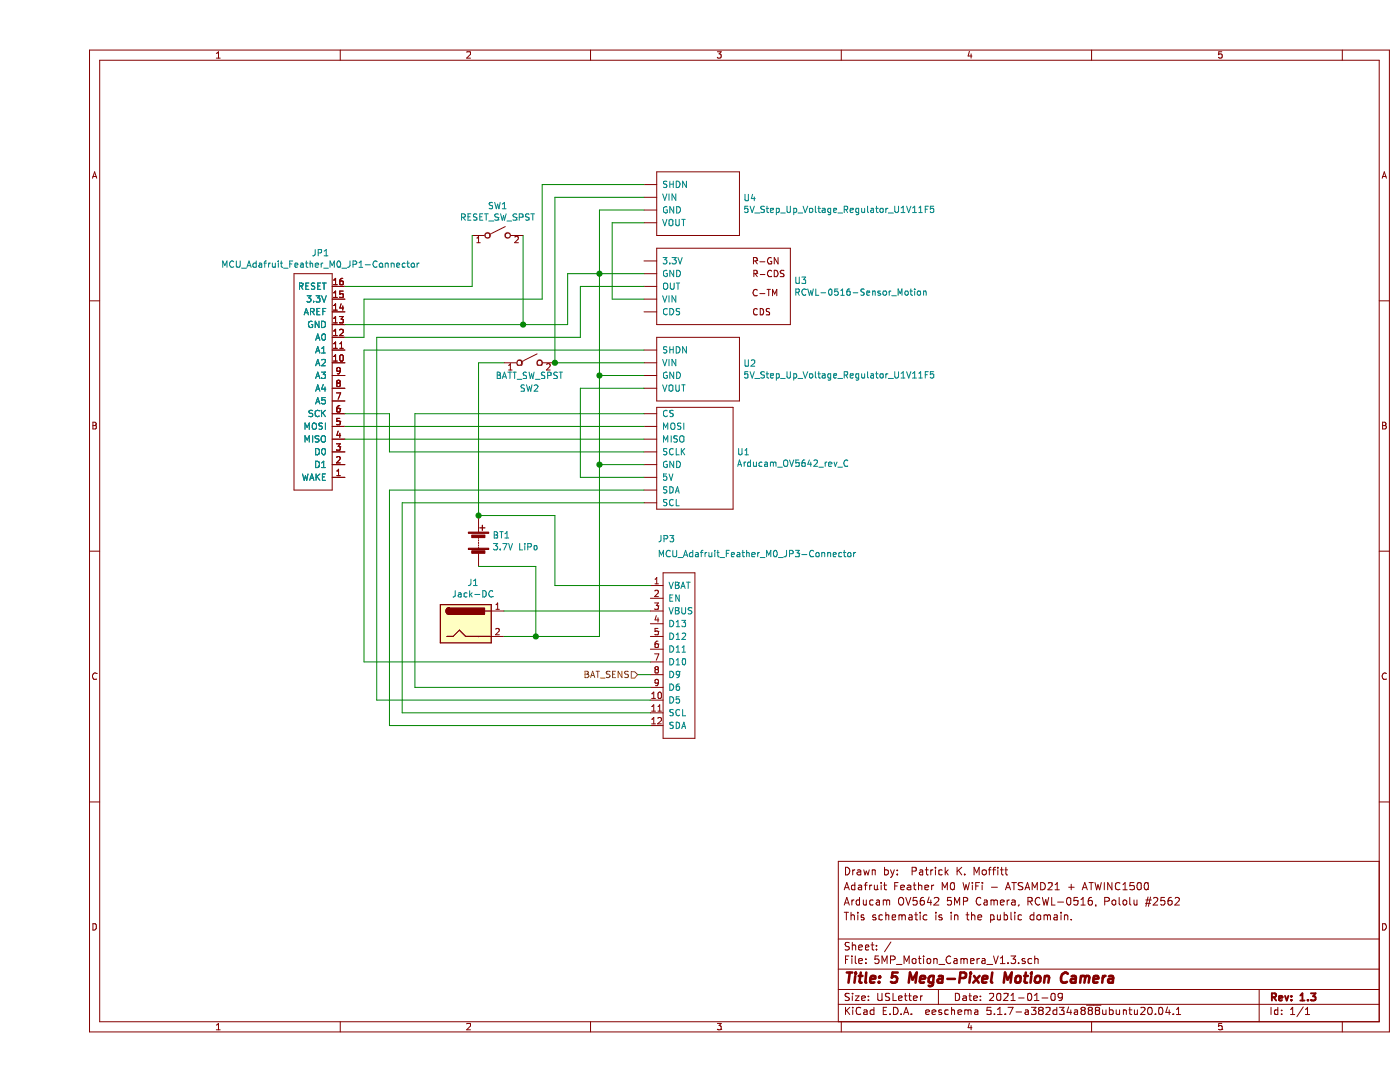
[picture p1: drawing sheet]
EESchema Schematic File Version 4
EELAYER 30 0
EELAYER END
$Descr USLetter 11000 8500
encoding utf-8
Sheet 1 1
Title "5 Mega-Pixel Motion Camera"
Date "2021-01-09"
Rev "1.3"
Comp ""
Comment1 "This schematic is in the public domain."
Comment2 "Arducam OV5642 5MP Camera, RCWL-0516, Pololu #2562"
Comment3 "Adafruit Feather M0 WiFi - ATSAMD21 + ATWINC1500"
Comment4 "Drawn by:  Patrick K. Moffitt"
$EndDescr
$Comp
L mcu_adafruit_feather_m0_jp3-connector:MCU_Adafruit_Feather_M0_JP3-Connector JP3
U 1 1
P 4950 4450
F 0 "JP3" H 4855 4668 50  0000 L CNN
F 1 "MCU_Adafruit_Feather_M0_JP3-Connector" H 4855 4550 50  0000 L CNN
F 2 "" H 4950 4450 50  0001 C CNN
F 3 "" H 4950 4450 50  0001 C CNN
	1    4950 4450
	1    0    0    -1  
$EndComp
$Comp
L rcwl-0516-sensor_motion:RCWL-0516-Sensor_Motion U3
U 1 1
P 5400 1900
F 0 "U3" H 5928 1596 50  0000 L CNN
F 1 "RCWL-0516-Sensor_Motion" H 5928 1505 50  0000 L CNN
F 2 "" H 5150 1900 50  0001 C CNN
F 3 "" H 5150 1900 50  0001 C CNN
	1    5400 1900
	1    0    0    -1  
$EndComp
$Comp
L arducam_ov5642_rev_c:Arducam_OV5642_rev_C U1
U 1 1
P 5150 3600
F 0 "U1" H 5478 3651 50  0000 L CNN
F 1 "Arducam_OV5642_rev_C" H 5478 3560 50  0000 L CNN
F 2 "" H 5150 3700 50  0001 C CNN
F 3 "" H 5150 3700 50  0001 C CNN
	1    5150 3600
	1    0    0    -1  
$EndComp
$Comp
L 5v_step_up_voltage_regulator_Pololu_2562_u1v11f5:5V_Step_Up_Voltage_Regulator_U1V11F5 U2
U 1 1
P 5200 2900
F 0 "U2" H 5528 2946 50  0000 L CNN
F 1 "5V_Step_Up_Voltage_Regulator_U1V11F5" H 5528 2855 50  0000 L CNN
F 2 "" H 5200 2900 50  0001 C CNN
F 3 "" H 5200 2900 50  0001 C CNN
	1    5200 2900
	1    0    0    -1  
$EndComp
$Comp
L mcu_adafruit_feather_m0_jp1-connector:MCU_Adafruit_Feather_M0_JP1-Connector JP1
U 1 1
P 2700 2550
F 0 "JP1" H 2208 3115 50  0000 C CNN
F 1 "MCU_Adafruit_Feather_M0_JP1-Connector" H 2208 3024 50  0000 C CNN
F 2 "" H 2700 2950 50  0001 C CNN
F 3 "" H 2700 2950 50  0001 C CNN
	1    2700 2550
	1    0    0    -1  
$EndComp
$Comp
L Switch:SW_SPST SW1
U 1 1
P 3600 1850
F 0 "SW1" H 3600 2085 50  0000 C CNN
F 1 "RESET_SW_SPST" H 3600 1994 50  0000 C CNN
F 2 "" H 3600 1850 50  0001 C CNN
F 3 "~" H 3600 1850 50  0001 C CNN
	1    3600 1850
	1    0    0    -1  
$EndComp
$Comp
L Connector:Jack-DC J1
U 1 1
P 3350 4900
F 0 "J1" H 3407 5225 50  0000 C CNN
F 1 "Jack-DC" H 3407 5134 50  0000 C CNN
F 2 "" H 3400 4860 50  0001 C CNN
F 3 "~" H 3400 4860 50  0001 C CNN
	1    3350 4900
	1    0    0    -1  
$EndComp
$Comp
L Device:Battery BT1
U 1 1
P 3450 4250
F 0 "BT1" H 3558 4296 50  0000 L CNN
F 1 "3.7V LiPo" H 3558 4205 50  0000 L CNN
F 2 "" V 3450 4310 50  0001 C CNN
F 3 "~" V 3450 4310 50  0001 C CNN
	1    3450 4250
	1    0    0    -1  
$EndComp
Text HLabel 4700 5300 0    50   Input ~ 0
BAT_SENS
$Comp
L 5v_step_up_voltage_regulator_Pololu_2562_u1v11f5:5V_Step_Up_Voltage_Regulator_U1V11F5 U4
U 1 1
P 5200 1600
F 0 "U4" H 5528 1646 50  0000 L CNN
F 1 "5V_Step_Up_Voltage_Regulator_U1V11F5" H 5528 1555 50  0000 L CNN
F 2 "" H 5200 1600 50  0001 C CNN
F 3 "" H 5200 1600 50  0001 C CNN
	1    5200 1600
	1    0    0    -1  
$EndComp
Wire Wire Line
	2400 3350 4750 3350
Wire Wire Line
	2400 3450 4750 3450
Wire Wire Line
	2400 3250 2750 3250
Wire Wire Line
	2750 3250 2750 3550
Wire Wire Line
	2750 3550 4750 3550
Wire Wire Line
	2400 2550 3800 2550
Wire Wire Line
	4150 2550 4150 2150
Wire Wire Line
	4150 2150 4400 2150
Wire Wire Line
	4400 2950 4750 2950
Wire Wire Line
	4750 3050 4250 3050
Wire Wire Line
	4800 5700 2750 5700
Wire Wire Line
	2750 5700 2750 3850
Wire Wire Line
	4750 3950 2850 3950
Wire Wire Line
	2850 3950 2850 5600
Wire Wire Line
	2850 5600 4800 5600
Wire Wire Line
	4800 5400 2950 5400
Wire Wire Line
	2950 5400 2950 3250
Wire Wire Line
	2950 3250 4750 3250
Wire Wire Line
	4400 3650 4750 3650
Wire Wire Line
	4250 3050 4250 3750
Wire Wire Line
	4400 2950 4400 3650
Wire Wire Line
	4400 2950 4400 2150
Connection ~ 4400 2950
Connection ~ 4400 2150
Wire Wire Line
	4400 2150 4750 2150
Wire Wire Line
	2400 2250 3400 2250
Wire Wire Line
	3400 2250 3400 1850
Wire Wire Line
	3800 1850 3800 2550
Connection ~ 3800 2550
Wire Wire Line
	3800 2550 4150 2550
Wire Wire Line
	3650 4800 4800 4800
Wire Wire Line
	3900 5000 3650 5000
Wire Wire Line
	2750 3850 4750 3850
Wire Wire Line
	4250 3750 4750 3750
Wire Wire Line
	3900 5000 3900 4450
Wire Wire Line
	3900 4450 3450 4450
Wire Wire Line
	4800 4600 4050 4600
Wire Wire Line
	4050 4050 3450 4050
Wire Wire Line
	4400 3650 4400 5000
Wire Wire Line
	4400 5000 3900 5000
Connection ~ 4400 3650
Connection ~ 3900 5000
Wire Wire Line
	4700 5300 4800 5300
Wire Wire Line
	4750 2750 2550 2750
Wire Wire Line
	2550 2750 2550 5200
Wire Wire Line
	2550 5200 4800 5200
Wire Wire Line
	4750 2850 4050 2850
Wire Wire Line
	4750 1650 4400 1650
Wire Wire Line
	4400 1650 4400 2150
Connection ~ 4050 2850
Wire Wire Line
	4050 1550 4050 2850
Wire Wire Line
	4750 1550 4050 1550
Wire Wire Line
	4750 2250 4250 2250
Wire Wire Line
	4250 2250 4250 2650
Wire Wire Line
	4250 2650 2650 2650
Wire Wire Line
	2650 2650 2650 5500
Wire Wire Line
	2650 5500 4800 5500
Wire Wire Line
	2400 2650 2550 2650
Wire Wire Line
	2550 2650 2550 2350
Wire Wire Line
	2550 2350 3950 2350
Wire Wire Line
	3950 2350 3950 1450
Wire Wire Line
	3950 1450 4750 1450
Wire Wire Line
	4750 1750 4500 1750
Wire Wire Line
	4500 1750 4500 2350
Wire Wire Line
	4500 2350 4750 2350
$Comp
L Switch:SW_SPST SW2
U 1 1
P 3850 2850
F 0 "SW2" H 3850 2650 50  0000 C CNN
F 1 "BATT_SW_SPST" H 3850 2750 50  0000 C CNN
F 2 "" H 3850 2850 50  0001 C CNN
F 3 "~" H 3850 2850 50  0001 C CNN
	1    3850 2850
	1    0    0    -1  
$EndComp
Wire Wire Line
	4050 4600 4050 4050
Wire Wire Line
	3450 4050 3450 2850
Wire Wire Line
	3450 2850 3650 2850
Connection ~ 3450 4050
$EndSCHEMATC
